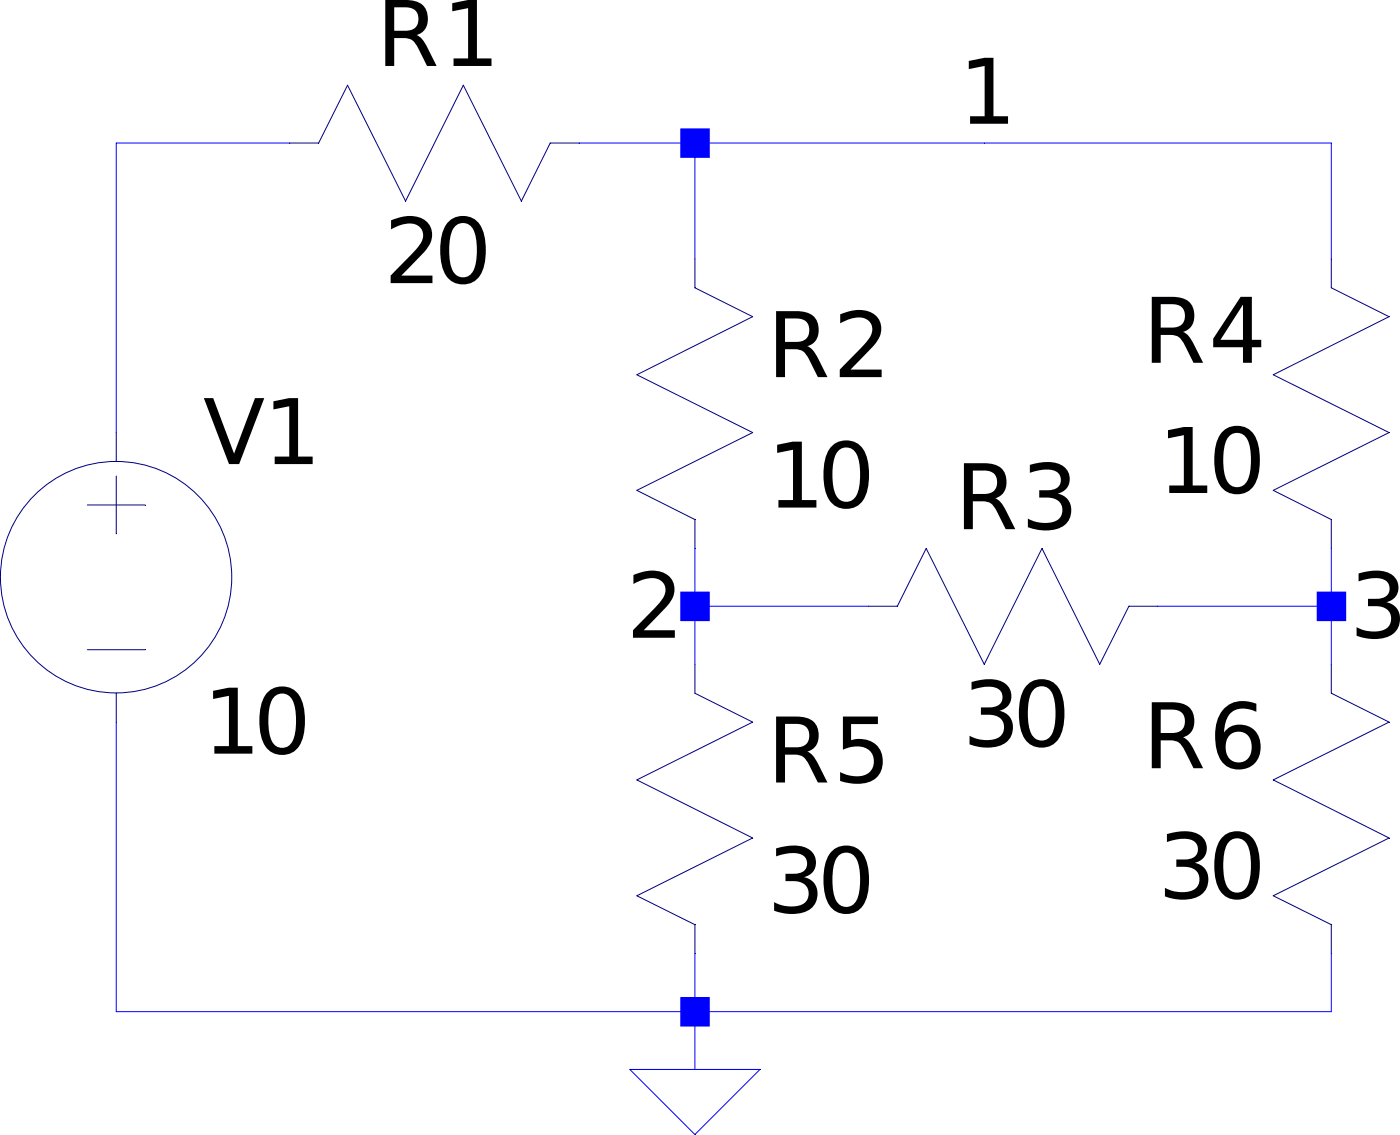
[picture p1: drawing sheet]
Version 4
SHEET 1 880 680
WIRE -16 112 -64 112
WIRE 96 112 64 112
WIRE 176 112 96 112
WIRE 272 112 176 112
WIRE 96 144 96 112
WIRE 272 144 272 112
WIRE -64 192 -64 112
WIRE 96 240 96 224
WIRE 144 240 96 240
WIRE 272 240 272 224
WIRE 272 240 224 240
WIRE 96 256 96 240
WIRE 272 256 272 240
WIRE -64 352 -64 272
WIRE 96 352 96 336
WIRE 96 352 -64 352
WIRE 272 352 272 336
WIRE 272 352 96 352
WIRE 96 368 96 352
FLAG 96 368 0
FLAG 176 112 1
FLAG 96 240 2
FLAG 272 240 3
SYMBOL res 80 96 R90
WINDOW 0 0 56 VBottom 2
WINDOW 3 32 56 VTop 2
SYMATTR InstName R1
SYMATTR Value 20
SYMBOL res 80 128 R0
SYMATTR InstName R2
SYMATTR Value 10
SYMBOL res 240 224 R90
WINDOW 0 0 56 VBottom 2
WINDOW 3 32 56 VTop 2
SYMATTR InstName R3
SYMATTR Value 30
SYMBOL res 288 240 R180
WINDOW 0 36 76 Left 2
WINDOW 3 36 40 Left 2
SYMATTR InstName R4
SYMATTR Value 10
SYMBOL res 80 240 R0
SYMATTR InstName R5
SYMATTR Value 30
SYMBOL res 288 352 R180
WINDOW 0 36 76 Left 2
WINDOW 3 36 40 Left 2
SYMATTR InstName R6
SYMATTR Value 30
SYMBOL voltage -64 176 R0
SYMATTR InstName V1
SYMATTR Value 10
